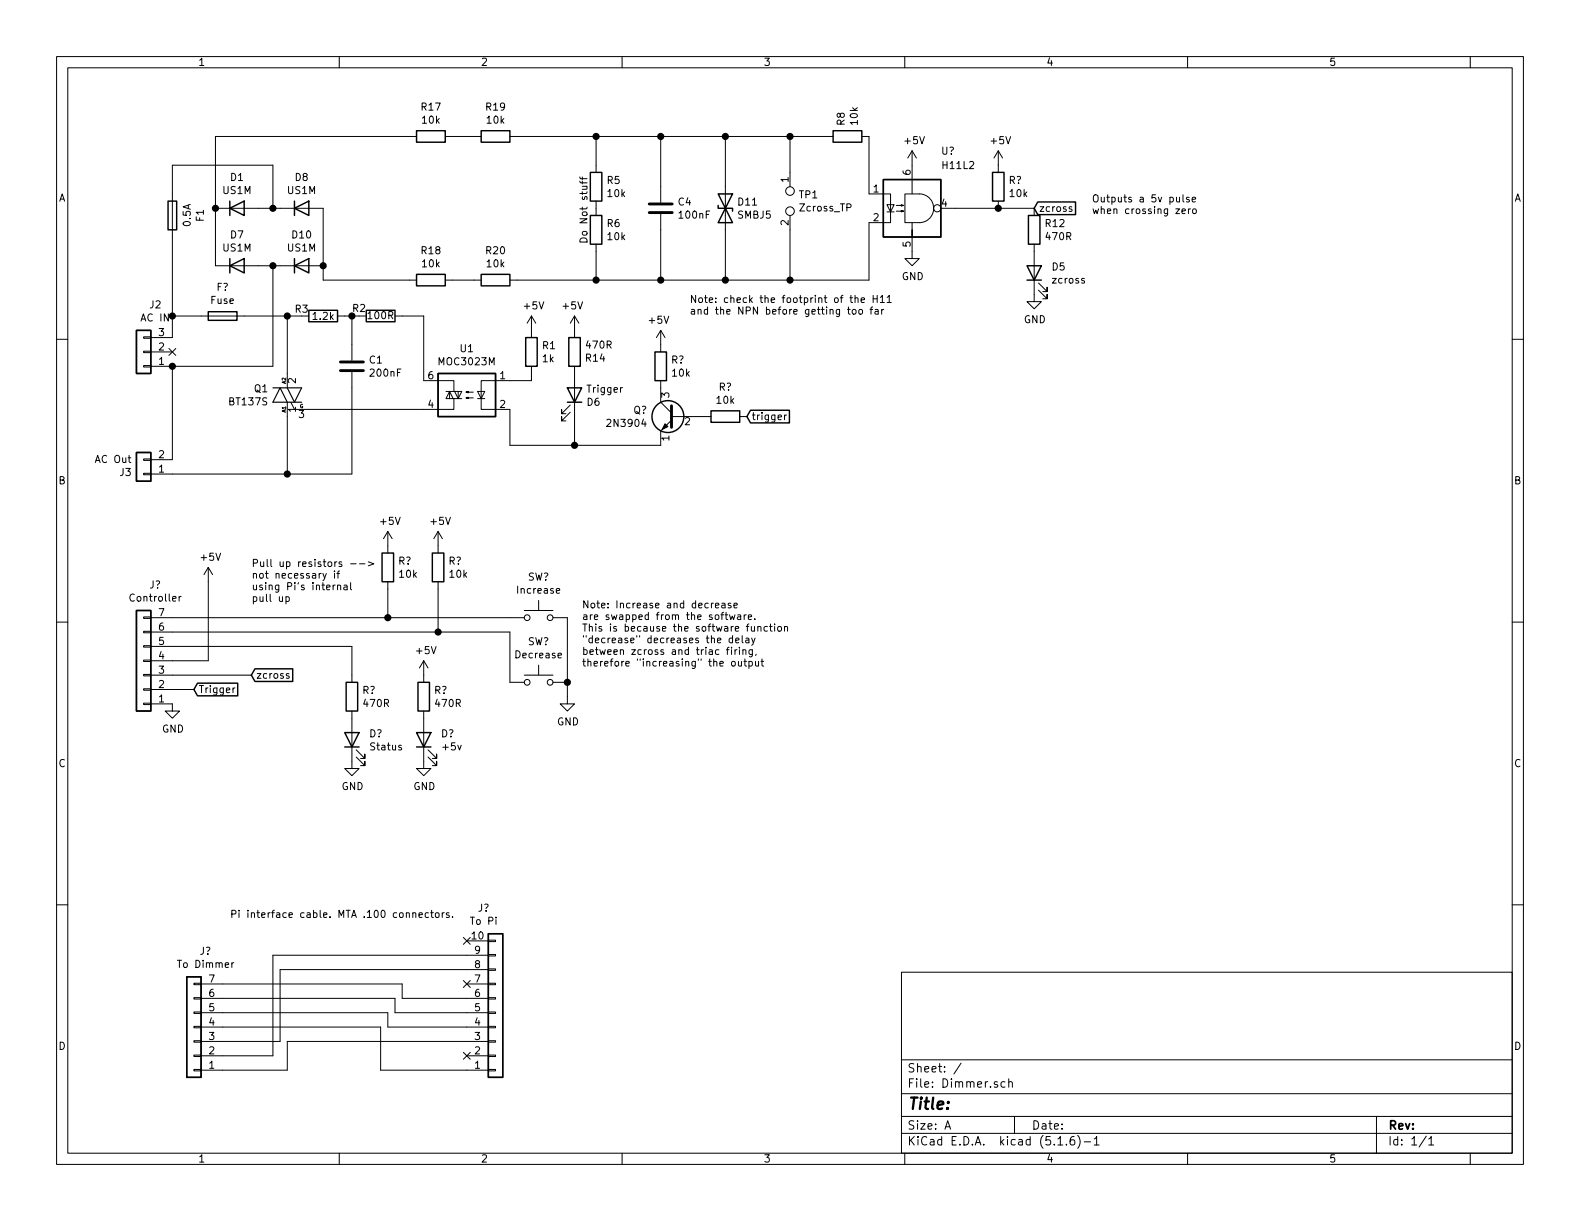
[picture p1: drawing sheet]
EESchema Schematic File Version 4
EELAYER 30 0
EELAYER END
$Descr A 11000 8500
encoding utf-8
Sheet 1 1
Title ""
Date ""
Rev ""
Comp ""
Comment1 ""
Comment2 ""
Comment3 ""
Comment4 ""
$EndDescr
$Comp
L Device:C C1
U 1 1
P 2450 2550
F 0 "C1" H 2565 2596 50  0000 L CNN
F 1 "200nF" H 2565 2505 50  0000 L CNN
F 2 "Capacitor_SMD:C_1206_3216Metric" H 2488 2400 50  0001 C CNN
F 3 "~" H 2450 2550 50  0001 C CNN
	1    2450 2550
	1    0    0    -1  
$EndComp
$Comp
L Device:R R3
U 1 1
P 2250 2200
F 0 "R3" V 2200 2050 50  0000 C CNN
F 1 "1.2k" V 2250 2200 50  0000 C CNN
F 2 "Resistor_SMD:R_1206_3216Metric" V 2180 2200 50  0001 C CNN
F 3 "~" H 2250 2200 50  0001 C CNN
	1    2250 2200
	0    1    1    0   
$EndComp
$Comp
L Connector_Generic:Conn_01x02 J3
U 1 1
P 1000 3300
F 0 "J3" H 1080 3292 50  0000 L CNN
F 1 "AC Out" H 1080 3201 50  0000 L CNN
F 2 "Connector_TE-Connectivity:TE_826576-2_1x02_P3.96mm_Vertical" H 1000 3300 50  0001 C CNN
F 3 "~" H 1000 3300 50  0001 C CNN
	1    1000 3300
	-1   0    0    1   
$EndComp
$Comp
L power:+5V #PWR0104
U 1 1
P 3700 2300
F 0 "#PWR0104" H 3700 2150 50  0001 C CNN
F 1 "+5V" H 3715 2473 50  0000 C CNN
F 2 "" H 3700 2300 50  0001 C CNN
F 3 "" H 3700 2300 50  0001 C CNN
	1    3700 2300
	1    0    0    -1  
$EndComp
$Comp
L Device:R R1
U 1 1
P 3700 2450
F 0 "R1" H 3770 2496 50  0000 L CNN
F 1 "1k" H 3770 2405 50  0000 L CNN
F 2 "Resistor_SMD:R_1206_3216Metric" V 3630 2450 50  0001 C CNN
F 3 "~" H 3700 2450 50  0001 C CNN
	1    3700 2450
	1    0    0    -1  
$EndComp
$Comp
L Relay_SolidState:MOC3023M U1
U 1 1
P 3250 2750
F 0 "U1" H 3250 3075 50  0000 C CNN
F 1 "MOC3023M" H 3250 2984 50  0000 C CNN
F 2 "Package_DIP:SMDIP-6_W7.62mm" H 3050 2550 50  0001 L CIN
F 3 "http://www.fairchildsemi.com/ds/MO/MOC3020M.pdf" H 3250 2750 50  0001 L CNN
	1    3250 2750
	-1   0    0    -1  
$EndComp
Text Notes 7600 1500 0    50   ~ 0
Outputs a 5v pulse \nwhen crossing zero
$Comp
L Device:R R2
U 1 1
P 2650 2200
F 0 "R2" V 2700 2350 50  0000 C CNN
F 1 "100R" V 2650 2200 50  0000 C CNN
F 2 "Resistor_SMD:R_1206_3216Metric" V 2580 2200 50  0001 C CNN
F 3 "~" H 2650 2200 50  0001 C CNN
	1    2650 2200
	0    -1   -1   0   
$EndComp
$Comp
L Device:Fuse F1
U 1 1
P 1200 1500
F 0 "F1" V 1003 1500 50  0000 C CNN
F 1 "0.5A" V 1094 1500 50  0000 C CNN
F 2 "Resistor_THT:R_Axial_DIN0516_L15.5mm_D5.0mm_P7.62mm_Vertical" V 1130 1500 50  0001 C CNN
F 3 "~" H 1200 1500 50  0001 C CNN
	1    1200 1500
	-1   0    0    1   
$EndComp
$Comp
L Device:R R6
U 1 1
P 4150 1600
F 0 "R6" H 4220 1646 50  0000 L CNN
F 1 "10k" H 4220 1555 50  0000 L CNN
F 2 "Resistor_SMD:R_1206_3216Metric" V 4080 1600 50  0001 C CNN
F 3 "~" H 4150 1600 50  0001 C CNN
	1    4150 1600
	1    0    0    -1  
$EndComp
$Comp
L Device:R R5
U 1 1
P 4150 1300
F 0 "R5" H 4220 1346 50  0000 L CNN
F 1 "10k" H 4220 1255 50  0000 L CNN
F 2 "Resistor_SMD:R_1206_3216Metric" V 4080 1300 50  0001 C CNN
F 3 "~" H 4150 1300 50  0001 C CNN
	1    4150 1300
	1    0    0    -1  
$EndComp
$Comp
L Device:R R8
U 1 1
P 5900 950
F 0 "R8" H 5970 996 50  0000 L CNN
F 1 "10k" H 5970 905 50  0000 L CNN
F 2 "Resistor_SMD:R_1206_3216Metric" V 5830 950 50  0001 C CNN
F 3 "~" H 5900 950 50  0001 C CNN
	1    5900 950 
	0    -1   -1   0   
$EndComp
$Comp
L Device:C C4
U 1 1
P 4600 1450
F 0 "C4" H 4715 1496 50  0000 L CNN
F 1 "100nF" H 4715 1405 50  0000 L CNN
F 2 "Capacitor_SMD:C_1206_3216Metric" H 4638 1300 50  0001 C CNN
F 3 "~" H 4600 1450 50  0001 C CNN
	1    4600 1450
	1    0    0    -1  
$EndComp
Wire Wire Line
	6050 950  6050 1350
Wire Wire Line
	6050 1550 6050 1950
$Comp
L power:+5V #PWR0102
U 1 1
P 6350 1150
F 0 "#PWR0102" H 6350 1000 50  0001 C CNN
F 1 "+5V" H 6365 1323 50  0000 C CNN
F 2 "" H 6350 1150 50  0001 C CNN
F 3 "" H 6350 1150 50  0001 C CNN
	1    6350 1150
	1    0    0    -1  
$EndComp
$Comp
L Device:R R12
U 1 1
P 7200 1600
F 0 "R12" H 7270 1646 50  0000 L CNN
F 1 "470R" H 7270 1555 50  0000 L CNN
F 2 "Resistor_SMD:R_1206_3216Metric" V 7130 1600 50  0001 C CNN
F 3 "~" H 7200 1600 50  0001 C CNN
	1    7200 1600
	1    0    0    -1  
$EndComp
$Comp
L Device:LED D5
U 1 1
P 7200 1900
F 0 "D5" V 7239 1782 50  0000 R CNN
F 1 "zcross" V 7148 1782 50  0000 R CNN
F 2 "LED_THT:LED_D5.0mm" H 7200 1900 50  0001 C CNN
F 3 "~" H 7200 1900 50  0001 C CNN
	1    7200 1900
	0    -1   -1   0   
$EndComp
Text GLabel 7200 1450 2    50   Input ~ 0
zcross
Text GLabel 5200 2900 2    50   Input ~ 0
trigger
$Comp
L Connector:TestPoint_2Pole TP1
U 1 1
P 5500 1400
F 0 "TP1" V 5454 1458 50  0000 L CNN
F 1 "Zcross_TP" V 5545 1458 50  0000 L CNN
F 2 "Connector_PinHeader_2.54mm:PinHeader_1x02_P2.54mm_Vertical" H 5500 1400 50  0001 C CNN
F 3 "~" H 5500 1400 50  0001 C CNN
	1    5500 1400
	0    1    1    0   
$EndComp
$Comp
L Device:LED D6
U 1 1
P 4000 2750
F 0 "D6" V 3947 2830 50  0000 L CNN
F 1 "Trigger" V 4038 2830 50  0000 L CNN
F 2 "LED_THT:LED_D5.0mm" H 4000 2750 50  0001 C CNN
F 3 "~" H 4000 2750 50  0001 C CNN
	1    4000 2750
	0    1    -1   0   
$EndComp
$Comp
L Device:R R14
U 1 1
P 4000 2450
F 0 "R14" H 4070 2496 50  0000 L CNN
F 1 "470R" H 4070 2405 50  0000 L CNN
F 2 "Resistor_SMD:R_1206_3216Metric" V 3930 2450 50  0001 C CNN
F 3 "~" H 4000 2450 50  0001 C CNN
	1    4000 2450
	1    0    0    1   
$EndComp
$Comp
L Connector_Generic:Conn_01x03 J2
U 1 1
P 1000 2450
F 0 "J2" H 918 2125 50  0000 C CNN
F 1 "AC IN" H 918 2216 50  0000 C CNN
F 2 "Connector_TE-Connectivity:TE_826576-3_1x03_P3.96mm_Vertical" H 1000 2450 50  0001 C CNN
F 3 "~" H 1000 2450 50  0001 C CNN
	1    1000 2450
	-1   0    0    1   
$EndComp
$Comp
L Device:R R17
U 1 1
P 3000 950
F 0 "R17" V 2793 950 50  0000 C CNN
F 1 "10k" V 2884 950 50  0000 C CNN
F 2 "Resistor_SMD:R_1206_3216Metric" V 2930 950 50  0001 C CNN
F 3 "~" H 3000 950 50  0001 C CNN
	1    3000 950 
	0    1    1    0   
$EndComp
$Comp
L Device:R R19
U 1 1
P 3450 950
F 0 "R19" V 3243 950 50  0000 C CNN
F 1 "10k" V 3334 950 50  0000 C CNN
F 2 "Resistor_SMD:R_1206_3216Metric" V 3380 950 50  0001 C CNN
F 3 "~" H 3450 950 50  0001 C CNN
	1    3450 950 
	0    1    1    0   
$EndComp
$Comp
L Device:R R18
U 1 1
P 3000 1950
F 0 "R18" V 2793 1950 50  0000 C CNN
F 1 "10k" V 2884 1950 50  0000 C CNN
F 2 "Resistor_SMD:R_1206_3216Metric" V 2930 1950 50  0001 C CNN
F 3 "~" H 3000 1950 50  0001 C CNN
	1    3000 1950
	0    1    1    0   
$EndComp
$Comp
L Device:R R20
U 1 1
P 3450 1950
F 0 "R20" V 3243 1950 50  0000 C CNN
F 1 "10k" V 3334 1950 50  0000 C CNN
F 2 "Resistor_SMD:R_1206_3216Metric" V 3380 1950 50  0001 C CNN
F 3 "~" H 3450 1950 50  0001 C CNN
	1    3450 1950
	0    1    1    0   
$EndComp
Wire Wire Line
	3150 1950 3300 1950
Wire Wire Line
	3300 950  3150 950 
$Comp
L Diode:US1M D1
U 1 1
P 1650 1450
F 0 "D1" H 1650 1667 50  0000 C CNN
F 1 "US1M" H 1650 1576 50  0000 C CNN
F 2 "Diode_SMD:D_SMA" H 1650 1275 50  0001 C CNN
F 3 "https://www.diodes.com/assets/Datasheets/ds16008.pdf" H 1650 1450 50  0001 C CNN
	1    1650 1450
	1    0    0    -1  
$EndComp
$Comp
L Diode:US1M D8
U 1 1
P 2100 1450
F 0 "D8" H 2100 1667 50  0000 C CNN
F 1 "US1M" H 2100 1576 50  0000 C CNN
F 2 "Diode_SMD:D_SMA" H 2100 1275 50  0001 C CNN
F 3 "https://www.diodes.com/assets/Datasheets/ds16008.pdf" H 2100 1450 50  0001 C CNN
	1    2100 1450
	1    0    0    -1  
$EndComp
$Comp
L Diode:US1M D7
U 1 1
P 1650 1850
F 0 "D7" H 1650 2067 50  0000 C CNN
F 1 "US1M" H 1650 1976 50  0000 C CNN
F 2 "Diode_SMD:D_SMA" H 1650 1675 50  0001 C CNN
F 3 "https://www.diodes.com/assets/Datasheets/ds16008.pdf" H 1650 1850 50  0001 C CNN
	1    1650 1850
	1    0    0    -1  
$EndComp
$Comp
L Diode:US1M D10
U 1 1
P 2100 1850
F 0 "D10" H 2100 2067 50  0000 C CNN
F 1 "US1M" H 2100 1976 50  0000 C CNN
F 2 "Diode_SMD:D_SMA" H 2100 1675 50  0001 C CNN
F 3 "https://www.diodes.com/assets/Datasheets/ds16008.pdf" H 2100 1850 50  0001 C CNN
	1    2100 1850
	1    0    0    -1  
$EndComp
Connection ~ 1500 1450
Wire Wire Line
	1500 1450 1500 1850
Wire Wire Line
	1800 1450 1900 1450
Wire Wire Line
	1800 1850 1900 1850
Wire Wire Line
	2250 1850 2250 1450
Wire Wire Line
	5500 950  5500 1200
Wire Wire Line
	5500 1600 5500 1950
Connection ~ 5500 950 
Wire Wire Line
	5500 950  5750 950 
Connection ~ 5500 1950
Wire Wire Line
	5500 1950 6050 1950
Text Notes 4100 1700 1    50   ~ 0
Do Not stuff
$Comp
L Device:D_TVS D11
U 1 1
P 5050 1450
F 0 "D11" V 5004 1530 50  0000 L CNN
F 1 "SMBJ5" V 5095 1530 50  0000 L CNN
F 2 "Diode_SMD:D_SMB" H 5050 1450 50  0001 C CNN
F 3 "~" H 5050 1450 50  0001 C CNN
	1    5050 1450
	0    1    1    0   
$EndComp
Wire Wire Line
	5050 950  5050 1300
Wire Wire Line
	5050 1600 5050 1950
Connection ~ 5050 950 
Wire Wire Line
	5050 950  5500 950 
Connection ~ 5050 1950
Wire Wire Line
	5050 1950 5500 1950
Wire Wire Line
	3600 950  4150 950 
Wire Wire Line
	3600 1950 4150 1950
Wire Wire Line
	4150 950  4150 1150
Wire Wire Line
	4150 1750 4150 1950
Connection ~ 4150 950 
Wire Wire Line
	4150 950  4600 950 
Connection ~ 4150 1950
Wire Wire Line
	4150 1950 4600 1950
Wire Wire Line
	4600 950  4600 1300
Wire Wire Line
	4600 1600 4600 1950
Connection ~ 4600 950 
Wire Wire Line
	4600 950  5050 950 
Connection ~ 4600 1950
Wire Wire Line
	4600 1950 5050 1950
Wire Wire Line
	1500 950  2850 950 
Wire Wire Line
	1500 950  1500 1450
Wire Wire Line
	2250 1950 2250 1850
Wire Wire Line
	2250 1950 2850 1950
Connection ~ 2250 1850
Text Notes 4800 2200 0    50   ~ 0
Note: check the footprint of the H11\nand the NPN before getting too far
$Comp
L Triac_Thyristor:BT136-500 Q1
U 1 1
P 2000 2750
F 0 "Q1" H 2129 2796 50  0000 L CNN
F 1 "BT137S" H 2129 2705 50  0000 L CNN
F 2 "Package_TO_SOT_THT:TO-220-3_Vertical" H 2200 2675 50  0001 L CIN
F 3 "http://www.micropik.com/PDF/BT136-600.pdf" H 2000 2750 50  0001 L CNN
	1    2000 2750
	-1   0    0    -1  
$EndComp
Wire Wire Line
	2950 2850 2150 2850
Wire Wire Line
	2450 3300 2000 3300
Wire Wire Line
	2000 3300 2000 2900
Wire Wire Line
	3700 2600 3700 2650
Wire Wire Line
	3700 2650 3550 2650
Wire Wire Line
	2000 3300 1200 3300
Connection ~ 2000 3300
NoConn ~ 1200 2450
Wire Wire Line
	1200 3200 1200 2550
Connection ~ 1900 1850
Wire Wire Line
	1900 1850 1950 1850
Wire Wire Line
	1900 1450 1900 1150
Connection ~ 1900 1450
Wire Wire Line
	1900 1450 1950 1450
Wire Wire Line
	1900 1150 1200 1150
Wire Wire Line
	1200 1150 1200 1350
$Comp
L power:+5V #PWR0113
U 1 1
P 4000 2300
F 0 "#PWR0113" H 4000 2150 50  0001 C CNN
F 1 "+5V" H 4015 2473 50  0000 C CNN
F 2 "" H 4000 2300 50  0001 C CNN
F 3 "" H 4000 2300 50  0001 C CNN
	1    4000 2300
	-1   0    0    -1  
$EndComp
Wire Wire Line
	3550 3100 4000 3100
Wire Wire Line
	4000 3100 4000 2900
Wire Wire Line
	3550 2850 3550 3100
$Comp
L Isolator:H11L2 U?
U 1 1
P 6350 1450
F 0 "U?" H 6550 1850 50  0000 L CNN
F 1 "H11L2" H 6550 1750 50  0000 L CNN
F 2 "" H 6260 1450 50  0001 C CNN
F 3 "https://www.fairchildsemi.com/datasheets/H1/H11L1M.pdf" H 6260 1450 50  0001 C CNN
	1    6350 1450
	1    0    0    -1  
$EndComp
$Comp
L power:GND #PWR?
U 1 1
P 6350 1750
F 0 "#PWR?" H 6350 1500 50  0001 C CNN
F 1 "GND" H 6355 1577 50  0000 C CNN
F 2 "" H 6350 1750 50  0001 C CNN
F 3 "" H 6350 1750 50  0001 C CNN
	1    6350 1750
	1    0    0    -1  
$EndComp
Wire Wire Line
	6650 1450 6950 1450
$Comp
L power:GND #PWR?
U 1 1
P 7200 2050
F 0 "#PWR?" H 7200 1800 50  0001 C CNN
F 1 "GND" H 7205 1877 50  0000 C CNN
F 2 "" H 7200 2050 50  0001 C CNN
F 3 "" H 7200 2050 50  0001 C CNN
	1    7200 2050
	1    0    0    -1  
$EndComp
$Comp
L Device:R R?
U 1 1
P 6950 1300
F 0 "R?" H 7020 1346 50  0000 L CNN
F 1 "10k" H 7020 1255 50  0000 L CNN
F 2 "" V 6880 1300 50  0001 C CNN
F 3 "~" H 6950 1300 50  0001 C CNN
	1    6950 1300
	1    0    0    -1  
$EndComp
Connection ~ 6950 1450
Wire Wire Line
	6950 1450 7200 1450
$Comp
L power:+5V #PWR?
U 1 1
P 6950 1150
F 0 "#PWR?" H 6950 1000 50  0001 C CNN
F 1 "+5V" H 6965 1323 50  0000 C CNN
F 2 "" H 6950 1150 50  0001 C CNN
F 3 "" H 6950 1150 50  0001 C CNN
	1    6950 1150
	1    0    0    -1  
$EndComp
Wire Wire Line
	1200 1650 1200 2200
$Comp
L Device:Fuse F?
U 1 1
P 1550 2200
F 0 "F?" V 1747 2200 50  0000 C CNN
F 1 "Fuse" V 1656 2200 50  0000 C CNN
F 2 "" V 1480 2200 50  0001 C CNN
F 3 "~" H 1550 2200 50  0001 C CNN
	1    1550 2200
	0    -1   -1   0   
$EndComp
Wire Wire Line
	1900 2550 1200 2550
Wire Wire Line
	1900 1850 1900 2550
Connection ~ 1200 2550
Wire Wire Line
	1400 2200 1200 2200
Connection ~ 1200 2200
Wire Wire Line
	1200 2200 1200 2350
Wire Wire Line
	1700 2200 2000 2200
Wire Wire Line
	2000 2200 2000 2600
Wire Wire Line
	2100 2200 2000 2200
Connection ~ 2000 2200
Wire Wire Line
	2400 2200 2450 2200
Wire Wire Line
	2450 2400 2450 2200
Connection ~ 2450 2200
Wire Wire Line
	2450 2200 2500 2200
Wire Wire Line
	2450 3300 2450 2700
Wire Wire Line
	2950 2650 2950 2200
Wire Wire Line
	2950 2200 2800 2200
$Comp
L Device:R R?
U 1 1
P 2450 4850
F 0 "R?" H 2520 4896 50  0000 L CNN
F 1 "470R" H 2520 4805 50  0000 L CNN
F 2 "" V 2380 4850 50  0001 C CNN
F 3 "~" H 2450 4850 50  0001 C CNN
	1    2450 4850
	1    0    0    -1  
$EndComp
$Comp
L Device:LED D?
U 1 1
P 2450 5150
F 0 "D?" V 2489 5032 50  0000 R CNN
F 1 "Status" V 2398 5032 50  0000 R CNN
F 2 "" H 2450 5150 50  0001 C CNN
F 3 "~" H 2450 5150 50  0001 C CNN
	1    2450 5150
	0    -1   -1   0   
$EndComp
$Comp
L power:GND #PWR?
U 1 1
P 2450 5300
F 0 "#PWR?" H 2450 5050 50  0001 C CNN
F 1 "GND" H 2455 5127 50  0000 C CNN
F 2 "" H 2450 5300 50  0001 C CNN
F 3 "" H 2450 5300 50  0001 C CNN
	1    2450 5300
	1    0    0    -1  
$EndComp
$Comp
L Connector_Generic:Conn_01x07 J?
U 1 1
P 1000 4600
F 0 "J?" H 918 4075 50  0000 C CNN
F 1 "Controller" H 918 4166 50  0000 C CNN
F 2 "" H 1000 4600 50  0001 C CNN
F 3 "~" H 1000 4600 50  0001 C CNN
	1    1000 4600
	-1   0    0    1   
$EndComp
$Comp
L power:GND #PWR?
U 1 1
P 1200 4900
F 0 "#PWR?" H 1200 4650 50  0001 C CNN
F 1 "GND" H 1205 4727 50  0000 C CNN
F 2 "" H 1200 4900 50  0001 C CNN
F 3 "" H 1200 4900 50  0001 C CNN
	1    1200 4900
	1    0    0    -1  
$EndComp
Text GLabel 1350 4800 2    50   Input ~ 0
Trigger
Wire Wire Line
	1350 4800 1200 4800
Text GLabel 1750 4700 2    50   Input ~ 0
zcross
Wire Wire Line
	1750 4700 1200 4700
$Comp
L power:+5V #PWR?
U 1 1
P 1450 4050
F 0 "#PWR?" H 1450 3900 50  0001 C CNN
F 1 "+5V" H 1465 4223 50  0000 C CNN
F 2 "" H 1450 4050 50  0001 C CNN
F 3 "" H 1450 4050 50  0001 C CNN
	1    1450 4050
	1    0    0    -1  
$EndComp
Wire Wire Line
	1200 4600 1450 4600
Wire Wire Line
	1450 4600 1450 4050
Wire Wire Line
	2450 4500 1200 4500
$Comp
L Device:R R?
U 1 1
P 2950 4850
F 0 "R?" H 3020 4896 50  0000 L CNN
F 1 "470R" H 3020 4805 50  0000 L CNN
F 2 "" V 2880 4850 50  0001 C CNN
F 3 "~" H 2950 4850 50  0001 C CNN
	1    2950 4850
	1    0    0    -1  
$EndComp
$Comp
L Device:LED D?
U 1 1
P 2950 5150
F 0 "D?" V 2989 5032 50  0000 R CNN
F 1 "+5v" V 2898 5032 50  0000 R CNN
F 2 "" H 2950 5150 50  0001 C CNN
F 3 "~" H 2950 5150 50  0001 C CNN
	1    2950 5150
	0    -1   -1   0   
$EndComp
$Comp
L power:GND #PWR?
U 1 1
P 2950 5300
F 0 "#PWR?" H 2950 5050 50  0001 C CNN
F 1 "GND" H 2955 5127 50  0000 C CNN
F 2 "" H 2950 5300 50  0001 C CNN
F 3 "" H 2950 5300 50  0001 C CNN
	1    2950 5300
	1    0    0    -1  
$EndComp
$Comp
L power:+5V #PWR?
U 1 1
P 2950 4700
F 0 "#PWR?" H 2950 4550 50  0001 C CNN
F 1 "+5V" H 2965 4873 50  0000 C CNN
F 2 "" H 2950 4700 50  0001 C CNN
F 3 "" H 2950 4700 50  0001 C CNN
	1    2950 4700
	1    0    0    -1  
$EndComp
$Comp
L Switch:SW_Push SW?
U 1 1
P 3750 4300
F 0 "SW?" H 3750 4585 50  0000 C CNN
F 1 "Increase" H 3750 4494 50  0000 C CNN
F 2 "" H 3750 4500 50  0001 C CNN
F 3 "~" H 3750 4500 50  0001 C CNN
	1    3750 4300
	1    0    0    -1  
$EndComp
$Comp
L Switch:SW_Push SW?
U 1 1
P 3750 4750
F 0 "SW?" H 3750 5035 50  0000 C CNN
F 1 "Decrease" H 3750 4944 50  0000 C CNN
F 2 "" H 3750 4950 50  0001 C CNN
F 3 "~" H 3750 4950 50  0001 C CNN
	1    3750 4750
	1    0    0    -1  
$EndComp
$Comp
L Device:R R?
U 1 1
P 2700 3950
F 0 "R?" H 2770 3996 50  0000 L CNN
F 1 "10k" H 2770 3905 50  0000 L CNN
F 2 "" V 2630 3950 50  0001 C CNN
F 3 "~" H 2700 3950 50  0001 C CNN
	1    2700 3950
	1    0    0    -1  
$EndComp
Wire Wire Line
	1200 4300 2700 4300
Wire Wire Line
	1200 4400 3050 4400
Wire Wire Line
	3550 4400 3550 4750
Wire Wire Line
	3950 4300 3950 4750
$Comp
L power:GND #PWR?
U 1 1
P 3950 4850
F 0 "#PWR?" H 3950 4600 50  0001 C CNN
F 1 "GND" H 3955 4677 50  0000 C CNN
F 2 "" H 3950 4850 50  0001 C CNN
F 3 "" H 3950 4850 50  0001 C CNN
	1    3950 4850
	1    0    0    -1  
$EndComp
Wire Wire Line
	3950 4850 3950 4750
Connection ~ 3950 4750
Connection ~ 2700 4300
Wire Wire Line
	2700 4300 3550 4300
$Comp
L Device:R R?
U 1 1
P 3050 3950
F 0 "R?" H 3120 3996 50  0000 L CNN
F 1 "10k" H 3120 3905 50  0000 L CNN
F 2 "" V 2980 3950 50  0001 C CNN
F 3 "~" H 3050 3950 50  0001 C CNN
	1    3050 3950
	1    0    0    -1  
$EndComp
Wire Wire Line
	2700 4100 2700 4300
Wire Wire Line
	3050 4100 3050 4400
Connection ~ 3050 4400
Wire Wire Line
	3050 4400 3550 4400
$Comp
L power:+5V #PWR?
U 1 1
P 2700 3800
F 0 "#PWR?" H 2700 3650 50  0001 C CNN
F 1 "+5V" H 2715 3973 50  0000 C CNN
F 2 "" H 2700 3800 50  0001 C CNN
F 3 "" H 2700 3800 50  0001 C CNN
	1    2700 3800
	1    0    0    -1  
$EndComp
$Comp
L power:+5V #PWR?
U 1 1
P 3050 3800
F 0 "#PWR?" H 3050 3650 50  0001 C CNN
F 1 "+5V" H 3065 3973 50  0000 C CNN
F 2 "" H 3050 3800 50  0001 C CNN
F 3 "" H 3050 3800 50  0001 C CNN
	1    3050 3800
	1    0    0    -1  
$EndComp
Text Notes 1750 4200 0    50   ~ 0
Pull up resistors -->\nnot necessary if\nusing Pi's internal \npull up
Wire Wire Line
	2450 4700 2450 4500
$Comp
L Device:R R?
U 1 1
P 5050 2900
F 0 "R?" V 4843 2900 50  0000 C CNN
F 1 "10k" V 4934 2900 50  0000 C CNN
F 2 "" V 4980 2900 50  0001 C CNN
F 3 "~" H 5050 2900 50  0001 C CNN
	1    5050 2900
	0    1    1    0   
$EndComp
$Comp
L Transistor_BJT:2N3904 Q?
U 1 1
P 4700 2900
F 0 "Q?" H 4891 2946 50  0000 L CNN
F 1 "2N3904" H 4891 2855 50  0000 L CNN
F 2 "Package_TO_SOT_THT:TO-92_Inline" H 4900 2825 50  0001 L CIN
F 3 "https://www.fairchildsemi.com/datasheets/2N/2N3904.pdf" H 4700 2900 50  0001 L CNN
	1    4700 2900
	-1   0    0    -1  
$EndComp
$Comp
L Device:R R?
U 1 1
P 4600 2550
F 0 "R?" H 4670 2596 50  0000 L CNN
F 1 "10k" H 4670 2505 50  0000 L CNN
F 2 "" V 4530 2550 50  0001 C CNN
F 3 "~" H 4600 2550 50  0001 C CNN
	1    4600 2550
	1    0    0    -1  
$EndComp
Wire Wire Line
	4600 3100 4000 3100
Connection ~ 4000 3100
$Comp
L power:+5V #PWR?
U 1 1
P 4600 2400
F 0 "#PWR?" H 4600 2250 50  0001 C CNN
F 1 "+5V" H 4615 2573 50  0000 C CNN
F 2 "" H 4600 2400 50  0001 C CNN
F 3 "" H 4600 2400 50  0001 C CNN
	1    4600 2400
	-1   0    0    -1  
$EndComp
$Comp
L Connector_Generic:Conn_01x07 J?
U 1 1
P 1350 7150
F 0 "J?" H 1268 6625 50  0000 C CNN
F 1 "To Dimmer" H 1268 6716 50  0000 C CNN
F 2 "" H 1350 7150 50  0001 C CNN
F 3 "~" H 1350 7150 50  0001 C CNN
	1    1350 7150
	-1   0    0    1   
$EndComp
Wire Wire Line
	1550 7450 2000 7450
Wire Wire Line
	2000 7450 2000 7250
Wire Wire Line
	2000 7250 3250 7250
Wire Wire Line
	1550 7150 2650 7150
Wire Wire Line
	2650 7150 2650 7450
Wire Wire Line
	2650 7450 3250 7450
Wire Wire Line
	1550 7050 2700 7050
Wire Wire Line
	2700 7050 2700 7150
Wire Wire Line
	2700 7150 3250 7150
Wire Wire Line
	1550 6950 2750 6950
Wire Wire Line
	2750 6950 2750 7050
Wire Wire Line
	2750 7050 3250 7050
Wire Wire Line
	3250 6950 2800 6950
Wire Wire Line
	2800 6950 2800 6850
Wire Wire Line
	2800 6850 1550 6850
Text Notes 3650 6650 0    50   ~ 0
Note: Verify which connection is Increase and \nwhich is Decrease before making cable. I guessed\nhere and they may be reversed. The reversal can\nalso be done in software.
Wire Wire Line
	1550 7250 1950 7250
Wire Wire Line
	1950 7250 1950 6750
Wire Wire Line
	1950 6750 3250 6750
Wire Wire Line
	3250 6650 1900 6650
Wire Wire Line
	1900 6650 1900 7350
Wire Wire Line
	1900 7350 1550 7350
$Comp
L Connector_Generic:Conn_01x10 J?
U 1 1
P 3450 7050
F 0 "J?" H 3368 6325 50  0000 C CNN
F 1 "To Pi" H 3368 6416 50  0000 C CNN
F 2 "" H 3450 7050 50  0001 C CNN
F 3 "~" H 3450 7050 50  0001 C CNN
	1    3450 7050
	1    0    0    1   
$EndComp
NoConn ~ 3250 6550
NoConn ~ 3250 6850
NoConn ~ 3250 7350
Text Notes 1600 6400 0    50   ~ 0
Pi interface cable. MTA .100 connectors.
$EndSCHEMATC
